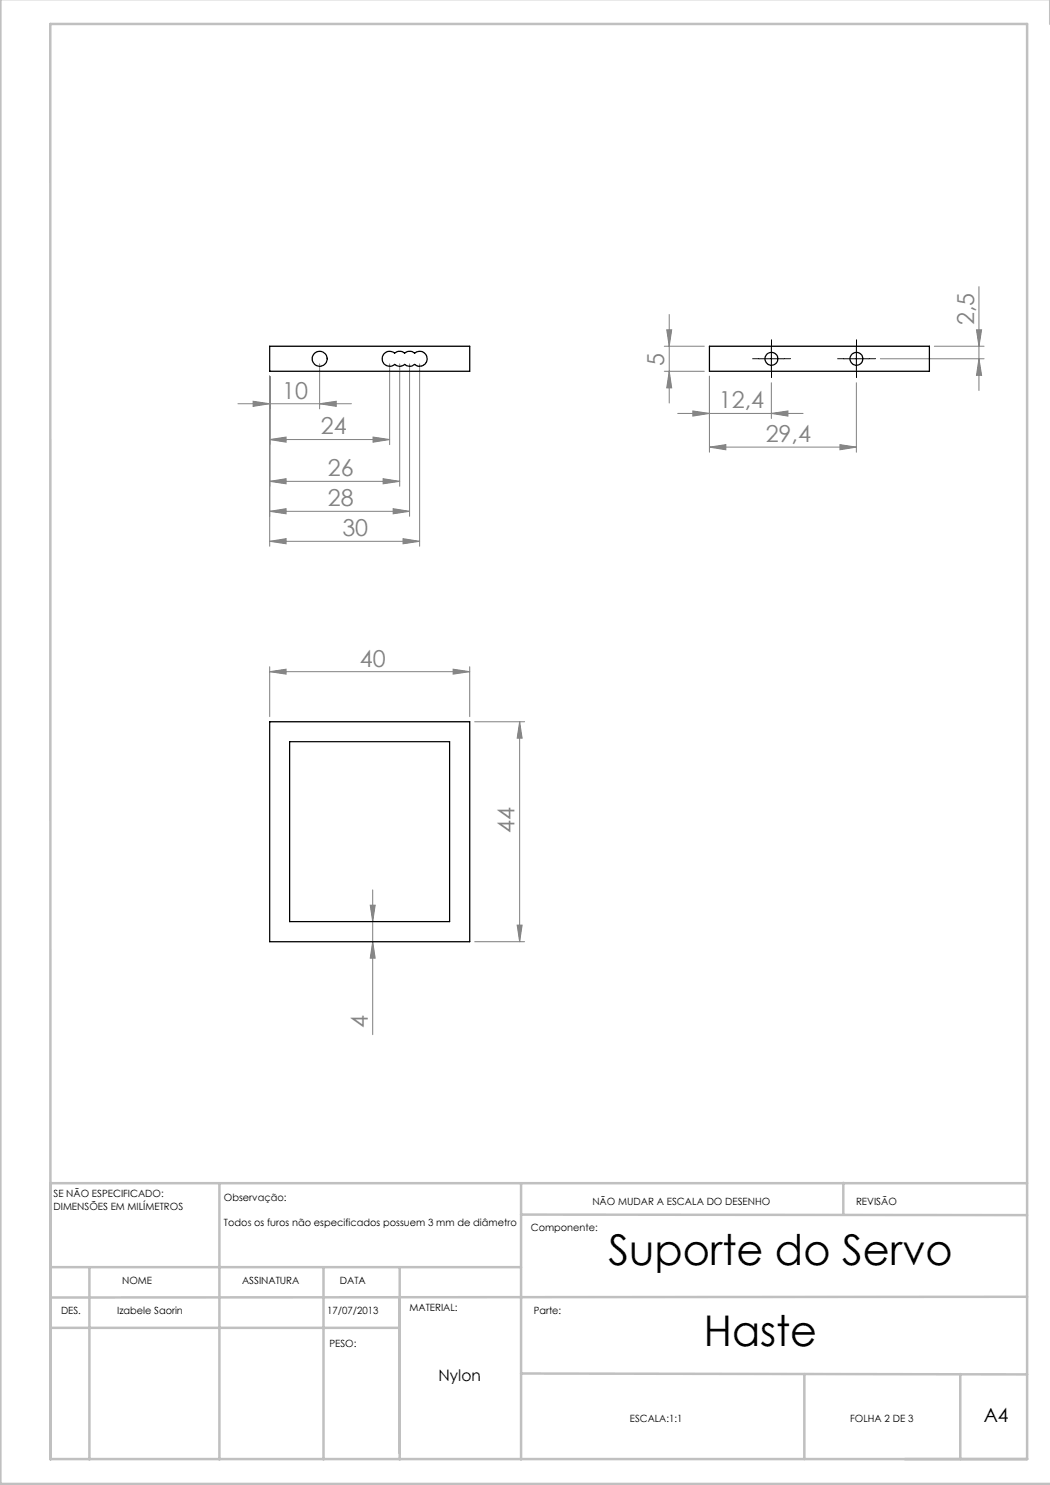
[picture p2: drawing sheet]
<svg xmlns="http://www.w3.org/2000/svg" width="210mm" height="297mm" viewBox="0 0 210 297" stroke-linecap="round" stroke-linejoin="round" font-family="sans-serif">
<g fill="none" stroke="#808080" stroke-width=".2">
<path d="M195.8 57.3v20.8M53.9 75.2v34.1M63.9 72.8v9M77.9 72.8v16.1M79.9 72.8v24.5M81.9 72.8v30.5M83.9 72.8v36.5M132.9 69.2h8M132.9 74.3h8M133.3 66h1l-.5 3.2zM133.8 74.3l.5 3.3h-1zM133.8 62.9v17.7"/>
<path d="M141.9 75.2v15.2M154.3 76.5v7.2M171.3 76.5v13.9M176.1 71.8h20.7M186.9 69.2h9.9M195.3 66h1l-.5 3.2zM195.8 71.8l.5 3.3h-1zM47.6 80.7h22.7M50.6 80.3l3.3 .4-3.3 .6zM53.9 87.9l3.3-.5v1zM53.9 96.3l3.3-.6v1.1zM53.9 87.9h24"/>
<path d="M53.9 96.3h26M63.9 80.7l3.3-.4v1zM74.6 87.4l3.3 .5-3.3 .5zM76.6 95.7l3.3 .6-3.3 .5zM135.5 82.7h25.1M138.6 82.2l3.3 .5-3.3 .5zM141.9 89.4l3.3-.5v1.1zM141.9 89.4h29.4M154.3 82.7l3.3-.5v1zM168 88.9l3.3 .5-3.3 .6zM53.9 102.3l3.3-.6v1.1zM53.9 108.3l3.3-.6v1.1z"/>
<path d="M53.9 102.3h28M53.9 108.3h30M78.6 101.7l3.3 .6-3.3 .5zM80.6 107.7l3.3 .6-3.3 .5zM53.9 134.3l3.3-.5v1zM53.9 133.3v10M53.9 134.3h40M90.6 133.8l3.3 .5-3.3 .5zM93.9 133.3v10M94.9 144.4h10M103.9 144.4l.5 3.2h-1zM103.9 144.4v43.9"/>
<path d="M74.5 178v28.9M74 181h1l-.5 3.3zM74.5 188.3l.5 3.3h-1zM94.9 188.3h10M103.4 185h1l-.5 3.3z"/>
</g>
<path d="M151.8 71.7h-1.3M154.3 69.2v-1.2M154.3 74.2v1.3M156.8 71.7h1.3M168.8 71.7h-1.3M171.3 69.2v-1.2M171.3 74.2v1.3M173.8 71.7h1.3" fill="none" stroke="#000" stroke-width=".2" stroke-dasharray="15.2 1.3 1.3 1.3"/>
<path d="M151.8 71.8h5M154.3 69.2v5.1M168.8 71.8h5M171.3 69.2v5.1" fill="none" stroke="#000" stroke-width=".2"/>
<g fill="none" stroke="#c0c0c0" stroke-width=".5">
<path d="M.1 -.1v296.9h210M210 0v4.8M10.1 4.8h195.3v287h-195.3zM43.9 236.6v55.3M104.2 236.6v55.3M168.7 236.6v6.3M205.4 236.6h-195.3v55.3M10.1 253.4h94.1M17.9 253.6v38.3M64.7 253.6v38.3M79.9 253.4v38.5M104.2 242.9l101.2 .1"/>
<path d="M205.4 259.4l-195.3 .1M10.1 265.6h69.8M104.2 274.7l101.2 .2M160.9 274.8v17M192.1 274.8v17"/>
</g>
<g fill="#808080">
<path d="M50.6 80.3l3.3 .4-3.3 .6zM63.9 80.7l3.3-.4v1zM53.9 87.9l3.3-.5v1zM74.6 87.4l3.3 .5-3.3 .5zM53.9 96.3l3.3-.6v1.1zM76.6 95.7l3.3 .6-3.3 .5zM53.9 102.3l3.3-.6v1.1zM78.6 101.7l3.3 .6-3.3 .5zM53.9 108.3l3.3-.6v1.1zM80.6 107.7l3.3 .6-3.3 .5zM53.9 134.3l3.3-.5v1zM90.6 133.8l3.3 .5-3.3 .5zM138.6 82.2l3.3 .5-3.3 .5zM154.3 82.7l3.3-.5v1zM141.9 89.4l3.3-.5v1.1zM168 88.9l3.3 .5-3.3 .6z"/>
<path d="M103.4 185h1l-.5 3.3zM103.9 144.4l.5 3.2h-1z"/>
<path d="M74 181h1l-.5 3.3zM74.5 188.3l.5 3.3h-1zM133.3 66h1l-.5 3.2zM133.8 74.3l.5 3.3h-1zM195.3 66h1l-.5 3.2zM195.8 71.8l.5 3.3h-1z"/>
</g>
<g fill="none" stroke="#000" stroke-width=".25">
<path d="M53.9 69.2h40v5.1h-40zM76.8 70.7a1.52 1.52 0 0 1 2.1-.1 1.61 1.61 0 0 1 2 0 1.61 1.61 0 0 1 2 0 1.49 1.49 0 0 1 2.1 .1 1.49 1.49 0 0 1 0 2.1 1.49 1.49 0 0 1-2.1 .1 1.5 1.5 0 0 1-2 0 1.5 1.5 0 0 1-2 0 1.5 1.5 0 0 1-2.1-.1 1.5 1.5 0 0 1 0-2.1zM141.9 69.2h44v5.1h-44zM53.9 144.4h40v43.9h-40zM57.9 148.3h32v36h-32z"/>
<circle cx="63.9" cy="71.8" r="1.51"/>
<circle cx="154.3" cy="71.8" r="1.29"/>
<circle cx="171.3" cy="71.8" r="1.29"/>
</g>
<g font-size="8.5">
<text x="121.7" y="253.1">Suporte do Servo</text>
<text x="140.8" y="269.3">Haste</text>
</g>
<g font-size="4.7" fill="#808080">
<text x="194.8" y="65.1" transform="rotate(-90 194.8 65.1)">2,5</text>
<text x="132.8" y="73.2" transform="rotate(-90 132.8 73.2)">5</text>
<text x="56.5" y="79.7">10</text>
<text x="143.8" y="81.7">12,4</text>
<text x="64.2" y="86.9">24</text>
<text x="153.1" y="88.4">29,4</text>
<text x="65.6" y="95.2">26</text>
<text x="65.6" y="101.2">28</text>
<text x="68.5" y="107.2">30</text>
<text x="72" y="133.3">40</text>
<text x="102.9" y="166.6" transform="rotate(-90 102.9 166.6)">44</text>
<text x="73.5" y="205.6" transform="rotate(-90 73.5 205.6)">4</text>
</g>
<text font-size="3.9" x="196.8" y="284.5">A4</text>
<text font-size="3.2" x="87.7" y="276.2">Nylon</text>
<g font-size="2">
<text x="10.7" y="239.5">SE NÃO ESPECIFICADO:</text>
<text x="10.7" y="242">DIMENSÕES EM MILÍMETROS</text>
<text x="44.8" y="240.3">Observação:</text>
<text x="44.8" y="245.3">Todos os furos não especificados possuem 3 mm de diâmetro</text>
<text x="118.5" y="240.9">NÃO MUDAR A ESCALA DO DESENHO</text>
<text x="171.2" y="240.9">REVISÃO</text>
<text x="106.2" y="246.2">Componente:</text>
<text x="24.4" y="256.9">NOME</text>
<text x="48.4" y="256.9">ASSINATURA</text>
<text x="68" y="256.9">DATA</text>
<text x="12.2" y="262.7">DES.</text>
<text x="23.4" y="262.7">Izabele Saorin</text>
<text x="65.4" y="262.7">17/07/2013</text>
<text x="81.9" y="262.3">MATERIAL:</text>
<text x="106.7" y="262.7">Parte:</text>
<text x="65.9" y="269.3">PESO:</text>
<text x="126" y="284.5">ESCALA:1:1</text>
<text x="170" y="284.5">FOLHA 2 DE 3</text>
</g>
</svg>
